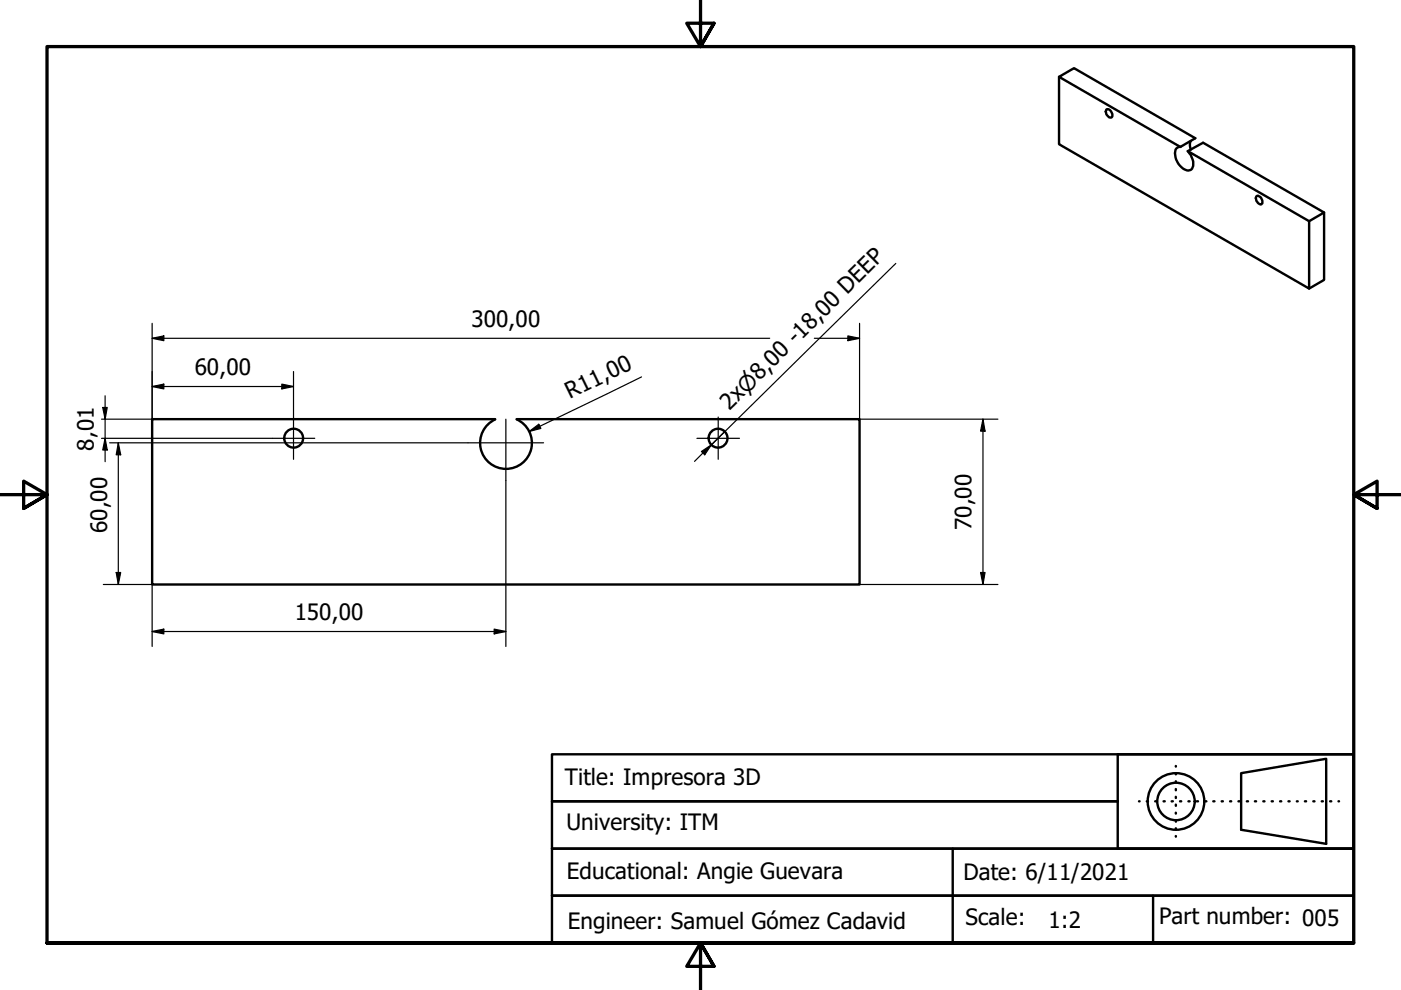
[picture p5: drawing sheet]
<svg xmlns="http://www.w3.org/2000/svg" width="297mm" height="210mm" viewBox="0 0 297 210" stroke-linecap="round" stroke-linejoin="round" font-family="sans-serif">
<!-- layer: Visible (ISO) -->
<g fill="none" stroke="#000" stroke-width=".51">
<path d="M224.5 16.3l3.2-1.9 25.7 14.9-3.1 1.9zM224.5 16.3v14.3l53.1 30.6v-14.3l-25.8-14.9M234.6 23.2a1.16 1.16 0 0 1 1.1 1.7 1.16 1.16 0 0 1-1.1-1.7zM250.3 31.2a1.12 1.12 0 0 0-1.2 1.3 3.8 3.8 0 0 0 2.8 3.7 1.15 1.15 0 0 0 1.1-1.5v-.4l-.5-1.4-.7-.9M251.8 32l3.3-1.7 25.6 14.8-3.1 1.8M252.5 29.9l-.2 .6 .2 1.2M266.4 41.6a1.02 1.02 0 0 1 1.3 1.2v.3l-.3 .2a1.31 1.31 0 0 1-1-1.7zM280.7 45.1v14.2l-3.1 1.9M105 88.9h-72.7v35h149.9v-35h-72.7M105 88.9a5.5 5.5 0 0 0-2 8.4 5.5 5.5 0 0 0 8.6 0 5.5 5.5 0 0 0-2-8.4"/>
<circle cx="62.3" cy="92.9" r="2"/>
<circle cx="152.2" cy="92.9" r="2"/>
</g>
<!-- layer: Border (ISO) -->
<path d="M148.5 -.1v10l-2.9-5h5.8l-2.9 5 2.9-5M0 104.9h10l-5-2.9v5.8l5-2.9-5 2.9M297 104.9h-10l5-2.9v5.8l-5-2.9 5 2.9M10 199.9v-190h277v190h-277h277M151.4 204.9l-2.9-5 2.9 5h-5.8l2.9-5v10" fill="none" stroke="#000" stroke-width=".7"/>
<!-- layer: Title (ISO) -->
<g fill="none" stroke="#000" stroke-width=".51">
<path d="M117 159.9h170v20h-170v10h170v10h-170v-10h170v-10h-170v-10h120h-120zM237 159.9h50v20h-50zM202 179.9v20M241.5 169.9h.1M243.1 169.9h.3M244.9 169.9h.3M246.7 169.9h.3M248.4 169.9h.3M249.3 162.4v.1M249.3 163.9v.3M249.3 165.6v.2M249.3 167.3v.2"/>
<path d="M249.3 168.9v.3M249.3 170.6v.3M249.3 172.3v.2M249.3 174v.2M249.3 175.6v.3M249.3 177.3v.1M250.2 169.9h.2M252 169.9h.2M253.7 169.9h.3M255.5 169.9h.3M257.2 169.9h.3M259 169.9h.3"/>
<path d="M260.8 169.9h.2M262.6 169.9h.2M263.1 163.9l18.1-3v18l-18.1-3zM264.4 169.9h.2M266.1 169.9h.2M267.8 169.9h.3M269.6 169.9h.3M271.4 169.9h.3M273.2 169.9h.2M275 169.9h.1M276.7 169.9h.2M278.4 169.9h.3"/>
<path d="M280.2 169.9h.3M282 169.9h.3M283.8 169.9h.1M244.5 189.9v10"/>
<circle cx="249.3" cy="169.9" r="6"/>
<circle cx="249.3" cy="169.9" r="4"/>
</g>
<!-- layer: Dimension (ISO) -->
<g fill="none" stroke="#000" stroke-width=".25">
<path d="M32.3 71.7l2.4-.5v1zM32.3 71.7h130.9M32.3 68.6v20.3h-10.8M62.2 78.8v9.6M136 79.9l-23.8 11.6M172.7 71.7h9.5M179.8 71.2l2.4 .5-2.4 .5zM182.2 68.6v20.3h29.4M21.5 92.9h36.3M21.8 86.4h.9l-.4 2.5zM22.3 92.9l.4 2.5h-.9zM22.3 83.9v14"/>
<path d="M23.2 93.9h39M25.1 93.9l.5 2.5h-1zM25.1 93.9v30M32.3 82l2.4-.6v1.1zM32.3 82h29.9M59.8 81.4l2.4 .6-2.4 .5zM62.4 93.9h36.9M112.2 91.5l2-1.5 .5 .8zM208.4 88.9l.5 2.5h-1zM208.4 88.9v35M107.3 101.9v35.2M21.9 123.9h10.4v13.2"/>
<path d="M24.6 121.4h1l-.5 2.5zM32.3 133.9l2.4-.5v1zM32.3 133.9h75M104.8 133.4l2.5 .5-2.5 .5zM182.2 123.9h29.4M207.9 121.4h1l-.5 2.5z"/>
</g>
<g fill="#000">
<path d="M32.3 71.7l2.4-.5v1z" fill-rule="evenodd"/>
<path d="M179.8 71.2l2.4 .5-2.4 .5z" fill-rule="evenodd"/>
<path d="M21.8 86.4h.9l-.4 2.5z" fill-rule="evenodd"/>
<path d="M22.3 92.9l.4 2.5h-.9z" fill-rule="evenodd"/>
<path d="M25.1 93.9l.5 2.5h-1z" fill-rule="evenodd"/>
<path d="M32.3 82l2.4-.6v1.1z" fill-rule="evenodd"/>
<path d="M59.8 81.4l2.4 .6-2.4 .5z" fill-rule="evenodd"/>
<path d="M112.2 91.5l2-1.5 .5 .8z" fill-rule="evenodd"/>
<path d="M208.4 88.9l.5 2.5h-1z" fill-rule="evenodd"/>
<path d="M24.6 121.4h1l-.5 2.5z" fill-rule="evenodd"/>
<path d="M32.3 133.9l2.4-.5v1z" fill-rule="evenodd"/>
<path d="M104.8 133.4l2.5 .5-2.5 .5z" fill-rule="evenodd"/>
<path d="M207.9 121.4h1l-.5 2.5z" fill-rule="evenodd"/>
</g>
<!-- layer: Center Mark (ISO) -->
<path d="M57.8 92.9h8.9M62.2 88.4v9M99.3 93.9h16M107.3 88.9v13M147.8 92.9h9M152.3 88.4v9" fill="none" stroke="#000" stroke-width=".25"/>
<!-- layer: Symbol (ISO) -->
<path d="M189.9 55.9l-39.1 38.4M148.7 95.7l2.1-1.4-1.4 2.1zM150.8 94.3l-3.5 3.5M153.7 91.5l-2.9 2.8" fill="none" stroke="#000" stroke-width=".25"/>
<path d="M148.7 95.7l2.1-1.4-1.4 2.1z" fill-rule="evenodd" fill="#000"/>
<g font-size="4.8">
<text x="99.9" y="69.4">300,00</text>
<text x="41.3" y="79.6">60,00</text>
<text x="120.8" y="84.6" transform="rotate(-26 120.8 84.6)">R11,00</text>
<text x="154.7" y="87.2" transform="rotate(-45 154.7 87.2)">2x⌀8,00 -18,00 DEEP</text>
<text x="19.9" y="95.6" transform="rotate(-90 19.9 95.6)">8,01</text>
<text x="22.7" y="113" transform="rotate(-90 22.7 113)">60,00</text>
<text x="206" y="112.4" transform="rotate(-90 206 112.4)">70,00</text>
<text x="62.5" y="131.5">150,00</text>
<text x="119.8" y="166.5">Title: Impresora 3D</text>
<text x="120.1" y="176">University: ITM</text>
<text x="120.2" y="186.3">Educational: Angie Guevara</text>
<text x="204.3" y="186.6">Date: 6/11/2021</text>
<text x="120.4" y="196.9">Engineer: Samuel Gómez Cadavid</text>
<text x="204.7" y="196.1">Scale:</text>
<text x="222.3" y="196.7">1:2</text>
<text x="245.7" y="195.9">Part number: 005</text>
</g>
</svg>
